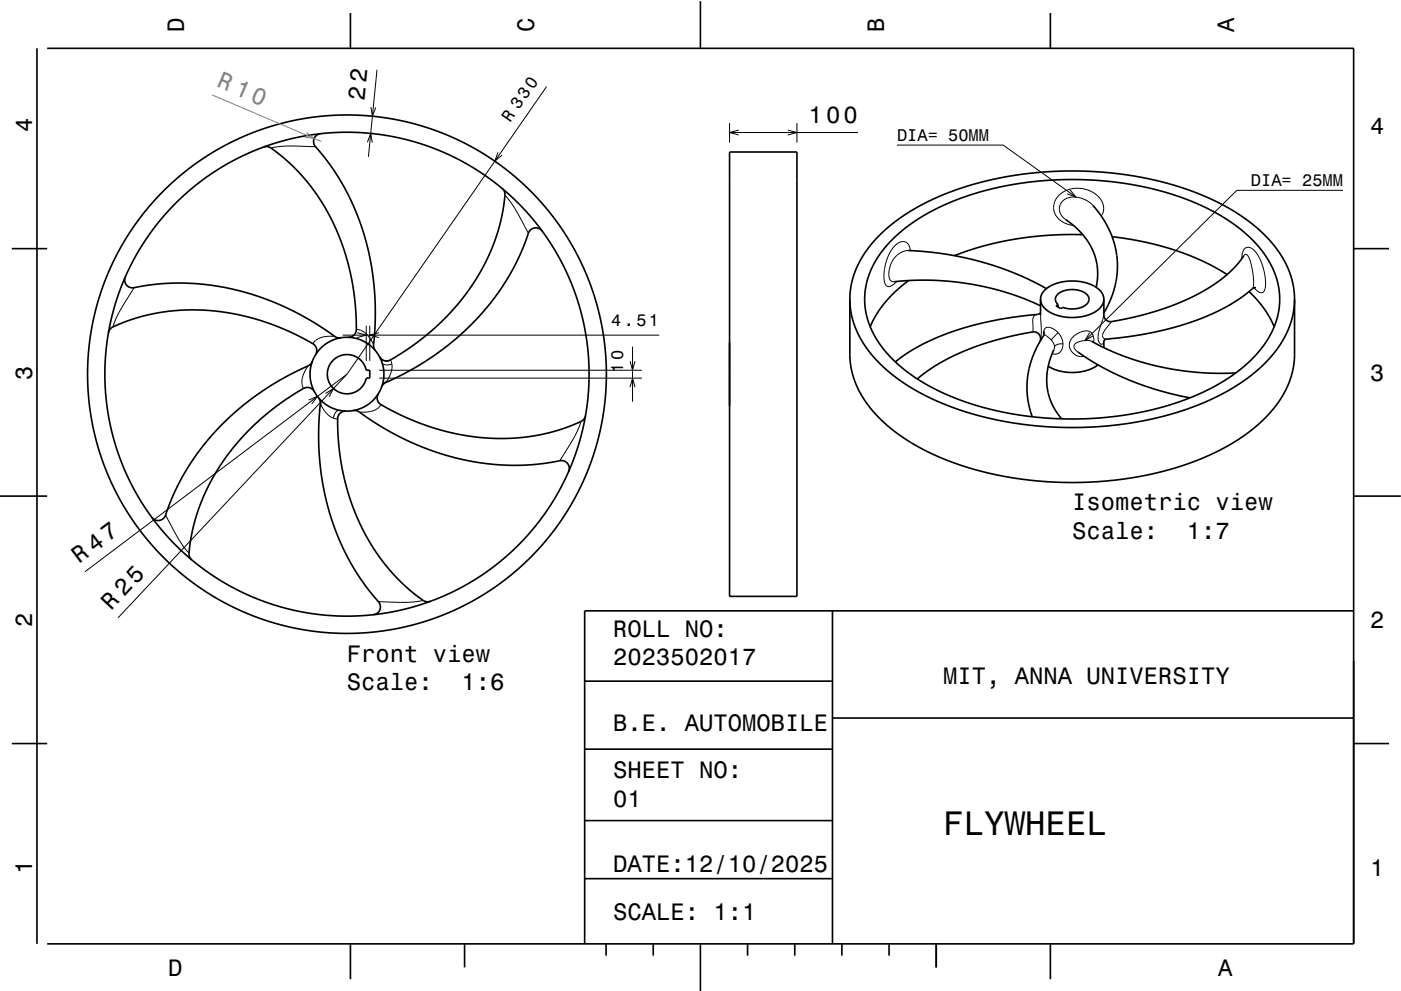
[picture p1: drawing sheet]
<svg xmlns="http://www.w3.org/2000/svg" width="297mm" height="210mm" viewBox="0 0 297 210" stroke-linecap="round" stroke-linejoin="round" font-family="sans-serif">
<g fill="none" stroke="#000" stroke-width=".35">
<path d="M7.8 10.3v190M10 10.3h277v190h-277M74.3 2.8v7.5M148.5 .3v10M222.7 2.8v7.5M55.9 31.2l.8-.1a21.2 21.2 0 0 1 5.6 4.3 47.8 47.8 0 0 1 13.2 34.9 1.67 1.67 0 0 1-1.7 1.3M68 28.4a1.67 1.67 0 0 0-1.1 2.7 53.4 53.4 0 0 1 12.5 39.3l-.2 3.1 .4 .9M106.5 40l.5 .7a21.4 21.4 0 0 1-1 6.9 47.8 47.8 0 0 1-23.6 28.9 1.66 1.66 0 0 1-1.9-.8M154.7 32.2h14.3v94.3h-14.3zM2.5 52.8h7.5M26.6 58.7a1.67 1.67 0 0 0 1.8 2.3 53.4 53.4 0 0 1 40.3 8.8l2.5 1.7 1 .2M115 49a1.67 1.67 0 0 0-3 .5 53.4 53.4 0 0 1-27.7 30.5l-2.7 1.3-.7 .8"/>
<path d="M189.2 50.8l2.1-1.9 2.2-1.6 2.5-1.6 2.5-1.4 6.1-2.6 6.7-1.9 6.9-1.2 7.7-.5 7.7 .3 7.3 .9 7.2 1.8 5.9 2.2 2.8 1.3 2.7 1.6 2.3 1.5 2.3 1.9 2.1 2 1.5 1.8 1.3 2 1.1 2.1 .7 2.1 .4 2.3 .1 2.2-.2 2-.7 2.7-1.3 2.6-1.8 2.7-2.2 2.4-2.8 2.4-2.9 2-3.9 2.1-4 1.7-4.5 1.5-4.4 1.1-4.5 .8-4.7 .5-4.4 .3-5-.1-5-.4-5.1-.7-4.6-1-4.3-1.3-3.9-1.5-3.9-1.9-3.4-2.1-3-2.3-2.4-2.3-2.1-2.6-1.4-2.5-1.1-3-.5-2.8 .1-2.8 .6-2.5 1.2-3 1.7-2.7zM189.6 59.8a58.8 58.8 0 0 1 31 5.1M192.5 53.1a65.4 65.4 0 0 1 29.4 8.1M192.6 59.5l-2.8 2.4-2.3 2.4-1.7 2.4-1.3 2.6M226 46.6a13.7 13.7 0 0 1 6.7 10.7v1.8l-.3 1.9M229.6 49.8l-7.5 .1-7.1 .9-6.5 1.4-6.1 2M231.7 43.6l2 2.6 1.5 2.6 1.1 2.9 .5 3 .1 3.1-.5 2.7-1 3.1-1.4 2.8M235.8 50.2l7.2 1.2 5.9 1.6 6.2 2.5 5.1 2.8M263.7 54.2a27.7 27.7 0 0 1-12.4 9.5 64.9 64.9 0 0 1-15.6 4.5M287 52.8h7.5M23 70.6l.3-.8a21.4 21.4 0 0 1 6.5-2.6 47.8 47.8 0 0 1 36.9 6 1.67 1.67 0 0 1 .2 2M66.2 76.7l-.4 .6a57.5 57.5 0 0 0-27.3 24.2l-1.7 3.4-1.7 4.4a1.67 1.67 0 0 1-2.9 .5"/>
<path d="M70.6 76.5a4.2 4.2 0 0 1 7 2.1h.8v1.6h-.8a4.2 4.2 0 0 1-6 2.9 4.2 4.2 0 0 1-1-6.6zM180.2 63.5l.2-2.5 .6-2.6 1.2-2.8 1.6-2.6 1.9-2.3 2.6-2.5 2.7-2.1 3.2-2 3.6-1.8 3.4-1.5 4.1-1.4 3.8-1 3.8-.8 4.6-.7 4.6-.5 5-.1 4.5 .1 4.5 .3 4.3 .6 4.8 1 4.3 1.2 3.6 1.2 3.7 1.5 3.7 2 2.9 1.8 2.9 2.1 2.6 2.5 1.9 2.3 1.7 2.8 1 2.3 .7 2.6 .3 2.9M180.2 63.5l.2 2.6 .6 2.6 1.2 2.8 1.7 2.5 1.8 2.2 2.4 2.4 3 2.3 2.7 1.7 3.5 1.9 3.8 1.6 3.9 1.4 4.5 1.2 3.7 .8 4.4 .6 4.7 .5 4.7 .1 4.8-.1 4.7-.4 4.3-.6 4-.8 4.6-1.3 3.8-1.3 3.5-1.4 3.7-1.9 3.4-2.2 2.7-2 2.3-2.3 2-2.4 1.6-2.5 1.1-2.5 .7-2.6 .3-2.9M180.2 63.5v12.2l.2 2 .5 2.2 1.1 2.7 1.8 3 2.2 2.7 2.7 2.4 3.1 2.3 3.9 2.4 4.5 2 4.9 1.8 4.8 1.2 5.2 1 5.9 .7 5.7 .3 6-.2 5.4-.5 4.8-.9 5.5-1.3 5.2-1.7 4.4-2 4.1-2.3 3.6-2.5 2.8-2.6 2.2-2.6 1.9-3 1.1-2.7 .5-2.1 .3-2.2v-12.3M220.6 63.5a4.1 4.1 0 0 0 3.3 3.3 9.8 9.8 0 0 0 9.3-1.5l.6-.9 .2-.9M220.6 63.5a4.1 4.1 0 0 1 3.4-3.4 9.6 9.6 0 0 1 9.3 1.6l.6 .9 .1 .9M220.6 66.4l-.3 .2a68.1 68.1 0 0 0-25.1 6.6l-3.1 1.9-2.3 1.7M220.6 72.3v-.5a1.41 1.41 0 0 0-1.6-1.4 53.9 53.9 0 0 0-23.1 8.9l-1.4 1.1M220.6 63.5v3.4M221.4 71l-1.7 2.9-1.2 3.3a17.7 17.7 0 0 0 .4 11.2M221.4 71h.1M223.5 74.2l-.8 1.9-.5 2.1-.3 2 .1 1.8a12.5 12.5 0 0 0 3.1 6.9"/>
<path d="M224.2 62.5a4.9 4.9 0 0 1 6.5 .3 1.62 1.62 0 0 1-1.1 2.3 5.8 5.8 0 0 1-4.2 .1l-.5 .3-1-.6 .4-.3a1.37 1.37 0 0 1-.1-2.1zM224.3 64.6v.6M228.5 74.7a59.9 59.9 0 0 0 23.8 9.7M231.4 72.4a57.2 57.2 0 0 0 30.6 6.7M232.8 77.4a10.1 10.1 0 0 1-10.6 .3M234 72.3v.1M234 63.5v3.4a1.41 1.41 0 0 0 1.7 1.3M234 72.3v1.5M235.7 68.2h.1M264.8 61.9l1.7 1.7 1.5 1.9 1.3 2 .9 1.8M266.3 61.1h-.5a42.5 42.5 0 0 1-18 8.7l-5.8 1.2-7.4 1-.6 .3M66.7 83.1a1.66 1.66 0 0 0-2.3-.7 47.9 47.9 0 0 0-23.3 28.8l-.5 2.3a14 14 0 0 0-.4 4.6l.5 .7"/>
<path d="M67.6 84.4l.3 .7a57.5 57.5 0 0 0 7.3 35.8l2.6 3.8 2.4 2.9a1.67 1.67 0 0 1-1 2.8M73.3 87.2a1.67 1.67 0 0 0-1.7 1.7 47.9 47.9 0 0 0 13.3 34.5l1.7 1.6a13.8 13.8 0 0 0 3.8 2.7l.8-.1M74.9 87.1l.8 .1a56.6 56.6 0 0 0 36.5 11.4l3.7-.4 2.8-.5a1.67 1.67 0 0 1 1.9 2.4M80.2 83.5a1.67 1.67 0 0 0 .6 2.4 47.9 47.9 0 0 0 36.5 5.7l2.2-.7a13.8 13.8 0 0 0 4.3-2l.3-.7M0 105.3h10M287 105.3h10M176.5 129.6v70.7M287 129.6h-163v70.7M2.5 157.8h7.5M124 144.5h52.5M124 158.9h52.5M176.5 152.3h110.5"/>
<path d="M287 157.8h7.5M124 174.1h52.5M124 186.4h52.5M74.3 200.3v7.5M98.5 200.3v5M128.5 200.3v2.5M138.5 200.3v2.5M148.5 200.3v10M158.5 200.3v2.5M168.5 200.3v2.5M178.5 200.3v2.5M188.5 200.3v2.5"/>
<path d="M198.5 200.3v5M222.7 200.3v7.5"/>
<circle cx="73.6" cy="79.4" r="55"/>
<circle cx="73.6" cy="79.4" r="51.3"/>
<circle cx="73.6" cy="79.4" r="7.8"/>
</g>
<g fill="none" stroke="#000" stroke-width=".21">
<path d="M79.9 14.8l-1.8 18.5M115.9 18.4l-42.3 61M66.9 31.1l-6-.1-3.5 .4M66.9 31.1h.1M77.9 30.2l.7-1.9 .3 2M78.6 22.7l.4 2 .7-1.9M105.6 32.3l-.7 1.9 1.5-1.3M154.7 26.1v4.1M154.7 28.1h27.2M156.6 27.6l-1.9 .5 1.9 .5M167 27.6l2 .5-2 .5M169 26.1v4.1"/>
<path d="M190.2 30.8h22.5l15.4 11M107.1 41.4l2 2.8 2.9 5.3M112 49.5h.1M192.6 53.2a4.8 4.8 0 0 0-3.9 6.2l.4 .3 .5 .1M193 53.2a1.7 1.7 0 0 0-1.1-1.9 1.7 1.7 0 0 0-2 .7 9.4 9.4 0 0 0-2.2 8.3 1.04 1.04 0 0 0 1.8 0l.6-.6M226.9 40.3l1.2 1.5-1.8-.7M231.7 43.6a4.8 4.8 0 0 0-6.4-1 2.5 2.5 0 0 0 .7 4M233.5 45.8a3.4 3.4 0 0 0-1.4-4.8 5.7 5.7 0 0 0-8.5 1.7 3.7 3.7 0 0 0 2.9 4.9l1.1 .3M263.3 54.8a1.97 1.97 0 0 1 1.3-2.3 3.1 3.1 0 0 1 2.4 2.1 9.6 9.6 0 0 1 1.1 7.1 .99 .99 0 0 1-1.8-.2l-.4-.4M263.7 54.2l.4-.2 .4 .2a11.7 11.7 0 0 1 1.1 7M284.7 40.4h-22.5l-32.2 31.8M28.4 61l-3.1 5.2-1.4 3.2"/>
<path d="M28.4 61h.1M65.3 77.6a4.6 4.6 0 0 0-1 4.7l.1 .1M66.3 72.9h.1M71 71.4a4.7 4.7 0 0 0-4.6 1.4l-.1 .1M72.6 71.1h67.2M73.6 79.4l-55.6 41.9M73.6 79.4l-48.6 51.7M75.6 69.9a3.9 3.9 0 0 1 3.3 2.7l.3 .5M75.7 70.6l1.9 .5-1.9 .5M77.6 69.1v7.5M78.4 69.1v7.5M80.3 70.6l-1.9 .5 1.9 .5"/>
<path d="M80.4 78.6h55.7M80.5 75.7a1.66 1.66 0 0 0 2.3 .7M81 76.9a1.62 1.62 0 0 0 2.1 .3M82.8 76.4l.3 .8M82.8 76.4h.1M83.1 77.2a5.4 5.4 0 0 1-1.2 3.8M133.6 76.6l.5 2 .5-2M134.1 73.6v11.6M220 66.7a1.26 1.26 0 0 0-1 1.7v2M220.6 66.9a15.9 15.9 0 0 1 0 4.9M221.3 70.2a1.12 1.12 0 0 1 1.9-.5l1.1 .9M221.3 70.2l-.1 1"/>
<path d="M221.3 70.2l.1 .8M221.3 71.1l.5 .1 1.1 .9M222.9 72.1l.5 .8 .2 .7M223.6 73.6l-.1 .6M224.3 70.6l.8 1.1 .3 1.3M224.3 70.6l-1.4 1.5M225.4 73a1.75 1.75 0 0 1-2.3 2M225.4 73a1.72 1.72 0 0 0-1.8 .6M231 70.5l-1 1.7 1.8-.9M231.4 72.4a3.4 3.4 0 0 0-3.7 .9l.1 .7 .7 .7M231.9 72.7a1.79 1.79 0 0 0-1.6-2.5 3.5 3.5 0 0 0-3.6 3 2.62 2.62 0 0 0 3.1 2.4M234 66.9a15.8 15.8 0 0 0-1.1 5.2l.1 .5a.48 .48 0 0 0 .5 .4 .48 .48 0 0 0 .5-.5v-.2"/>
<path d="M235.7 68.2l-1.5 1.9a1.06 1.06 0 0 0 0 1.8h.5M64.4 82.4h.1M65.5 84.9l1.8-.8-1.2 1.6M67.7 84.6l.3 .5v.7M67.9 85.6l.1 .2M68 85.8a5.6 5.6 0 0 0 2.7 2.9M69 83.5l1.7-1.1-.9 1.8M70.7 88.7l.9 .2M72 87.1a1.61 1.61 0 0 0-1.3 1.6M80.4 80.2h55.7M80.8 85.9h.1M80.8 85.9a3.7 3.7 0 0 1-3.6 1.5h-1"/>
<path d="M81.9 81l-.6 .3-.3 .6M81.9 81l-.1 .2M118.7 97.7h.1M123.2 89.4l-1.3 3.2-3.2 5.1M133.6 82.2l.5-2 .5 2M35.1 109.3l2.9 5.3 2.1 2.8M35.1 109.3h.1M80.2 127.6h.1M89.7 127.4l-3.4 .4-6.1-.2"/>
</g>
<path d="M45 20.1l23.1 9.9M65 28.1l1.6 1.3-2-.3" fill="none" stroke="#808080" stroke-width=".21"/>
<text font-size="7.2" x="200" y="177.2">FLYWHEEL</text>
<text font-size="5.1" x="77.3" y="21.3" transform="rotate(-84 77.3 21.3)">22</text>
<g font-size="5">
<text x="39" y="6.8" transform="rotate(-90 39 6.8)">D</text>
<text x="113.2" y="6.8" transform="rotate(-90 113.2 6.8)">C</text>
<text x="187.4" y="6.8" transform="rotate(-90 187.4 6.8)">B</text>
<text x="261.6" y="6.8" transform="rotate(-90 261.6 6.8)">A</text>
<text x="6.8" y="28" transform="rotate(-90 6.8 28)">4</text>
<text x="171.4" y="26.1">100</text>
<text x="290.5" y="28.3">4</text>
<text x="6.8" y="80.5" transform="rotate(-90 6.8 80.5)">3</text>
<text x="290.5" y="80.8">3</text>
<text x="227.3" y="108.2">Isometric view</text>
<text x="16.8" y="119.7" transform="rotate(-37 16.8 119.7)">R 47</text>
<text x="227.3" y="114.3">Scale:</text>
<text x="251.6" y="114.3">1:7</text>
<text x="23.6" y="129.7" transform="rotate(-47 23.6 129.7)">R 25</text>
<text x="6.8" y="133" transform="rotate(-90 6.8 133)">2</text>
<text x="130" y="135.1">ROLL NO:</text>
<text x="290.5" y="133.3">2</text>
<text x="73.6" y="140.4">Front view</text>
<text x="130" y="141.2">2023502017</text>
<text x="73.6" y="146.5">Scale:</text>
<text x="97.9" y="146.5">1:6</text>
<text x="200" y="145.1">MIT, ANNA UNIVERSITY</text>
<text x="130" y="155.1">B.E. AUTOMOBILE</text>
<text x="130" y="165.1">SHEET NO:</text>
<text x="130" y="171.2">01</text>
<text x="6.8" y="185.5" transform="rotate(-90 6.8 185.5)">1</text>
<text x="130" y="185.1">DATE:12/10/2025</text>
<text x="290.5" y="185.8">1</text>
<text x="130" y="195.1">SCALE: 1:1</text>
<text x="35.7" y="207.1">D</text>
<text x="258.3" y="207.1">A</text>
</g>
<text font-size="5" fill="#808080" x="45.8" y="18.3" transform="rotate(23 45.8 18.3)">R 10</text>
<g font-size="3.6">
<text x="108.2" y="26" transform="rotate(-55 108.2 26)">R 330</text>
<text x="190.2" y="29.9">DIA= 50MM</text>
<text x="265.2" y="39.5">DIA= 25MM</text>
<text x="129.6" y="69.1">4.51</text>
<text x="132.1" y="79" transform="rotate(-90 132.1 79)">10</text>
</g>
</svg>
